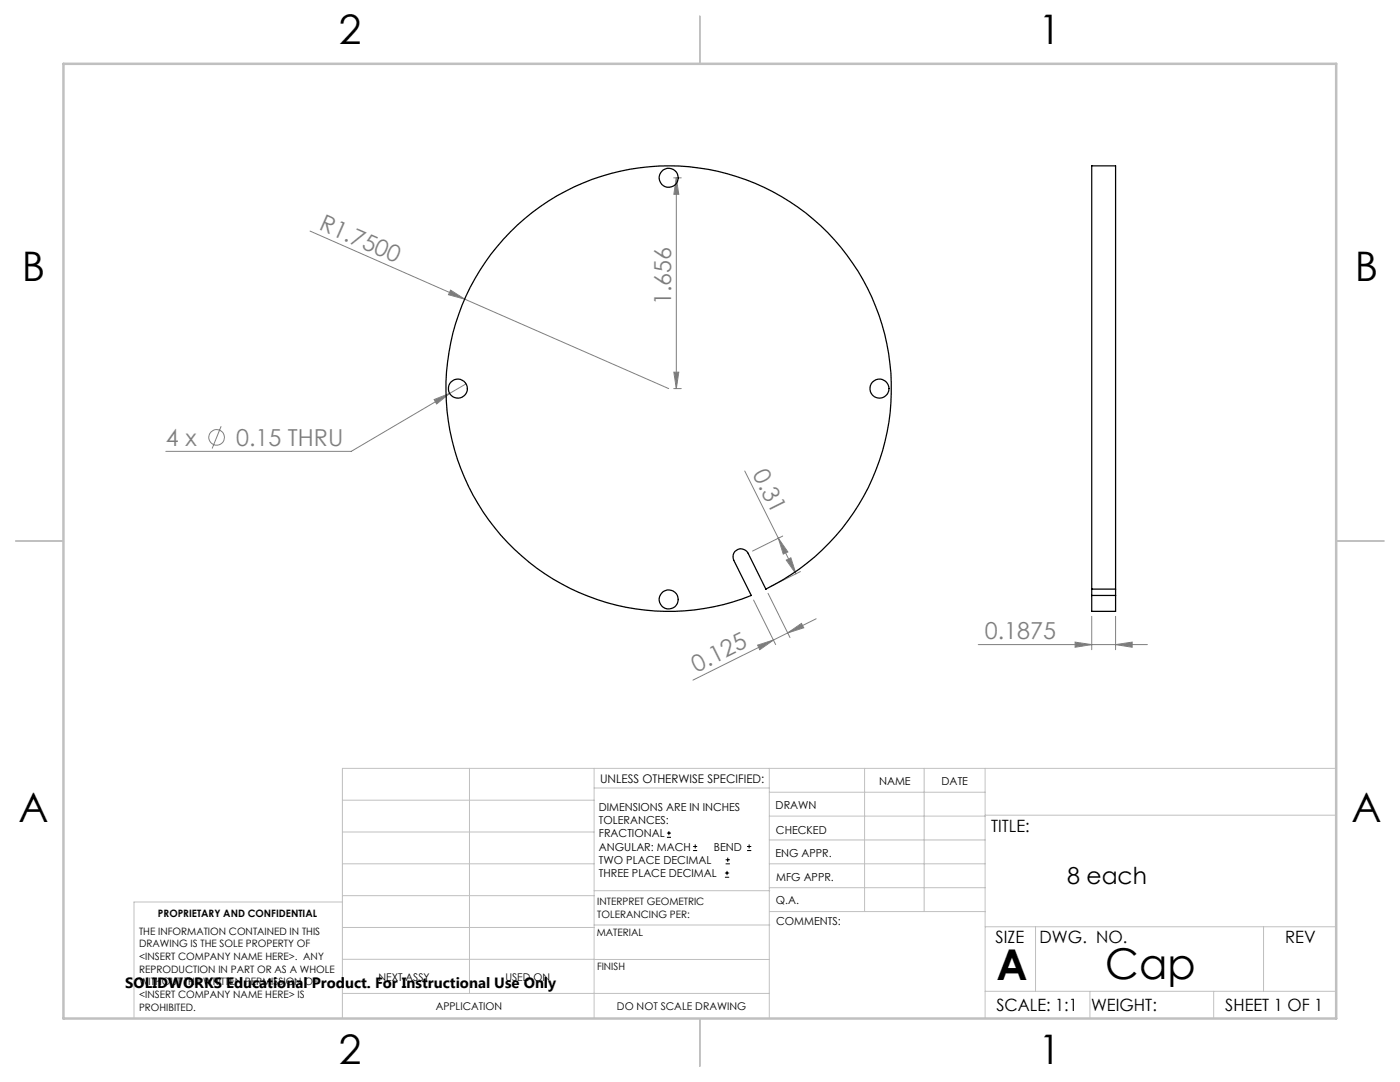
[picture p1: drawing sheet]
<svg xmlns="http://www.w3.org/2000/svg" width="279mm" height="216mm" viewBox="0 0 279 216" stroke-linecap="round" stroke-linejoin="round" font-family="sans-serif">
<g fill="none" stroke="#808080" stroke-width=".2">
<path d="M134.4 35.5h1.6M135 35.5l.5 3.3h-1zM135 35.5v42M61.9 46.1l30.8 13.6M89.9 57.9l2.8 1.8-3.2-.9zM92.7 59.7l40.8 17.8M86.6 79.7l3.1-1.2-2.6 2.1zM89.7 78.5l-19.6 11.6h-37M93 76.6l-3.3 1.9M134.4 77.5h1.6M134.5 74.3h1l-.5 3.2zM44.1 85.1l-1.8 4.4"/>
<path d="M148.6 94l6.7 13.4M150.4 119.7l4.4 8.9M153.3 118.4l4.4 8.8M155.3 107.4l1.9 2.7-.9 .5zM155.3 107.4l3.6 7.1M156.2 107l-6 3M156.9 111.8l.9-.5 1.1 3.2zM159.7 114.1l-6 3M151.2 128.7l3.2-1-2.8 1.9zM154.4 127.7l-16.1 8M157.2 126.3l-2.8 1.4M157.2 126.3l2.7-1.9 .5 .9z"/>
<path d="M162.9 123.5l-5.7 2.8M195.2 128.6h33.8M214.6 128.1l3.3 .5-3.3 .6zM217.9 123v6.6M222.6 128.6l3.4-.5v1.1zM222.6 123v6.6"/>
<circle cx="43.2" cy="87.3" r="1.56"/>
</g>
<g fill="none" stroke="#000" stroke-width=".2">
<path d="M133.1 167.1h.8M133.1 166.2h.8M133.5 165.8v.9M138.3 169.7h.8M138.3 168.9h.8M138.7 168.5v.8M144.7 175h.8M144.7 174.2h.8M144.8 172.4h.9M144.8 171.6h.9M145.1 173.8v.8M145.2 171.1v.9"/>
<path d="M149.1 169.7h.8M149.1 168.9h.8M149.5 168.5v.8"/>
</g>
<g fill="none" stroke="#c0c0c0" stroke-width=".2">
<path d="M68.3 159.7h50.3M93.7 153.3v44.9M118.6 153.3v49.9M118.6 157.2h34.9M153.5 153.3v49.9M153.5 158.1h43.1M172.5 153.3v28.6M184.4 153.3v28.6M196.6 153.3v49.9M266.7 153.3h-198.4v49.9M68.3 178.7h50.3M68.3 172.4h50.3"/>
<path d="M68.3 166h50.3M68.3 180h-41.6v23.2M118.6 177.7h35M153.5 167.6h43.1M153.5 162.8h43.1M153.5 172.4h43.1M153.5 177.1h43.1M196.6 162.7h70.1M68.3 198.2h85.2M68.3 191.4l85.2 .1M68.3 185.1h50.3M118.6 184.6h35"/>
<path d="M153.6 181.9h43M196.6 197.8h70.1M196.6 184.9h70.1M206.7 184.9v12.9M217.5 197.8v5.4M242.2 197.8v5.4M252.2 184.9v12.9"/>
</g>
<path d="M139.7 3.2v9.5M3.1 107.9h9.6M266.7 107.9h9.5M139.7 203.2v9.6" fill="none" stroke="#c0c0c0" stroke-width=".25"/>
<path d="M12.7 12.7h254v190.5h-254z" fill="none" stroke="#c0c0c0" stroke-width=".5"/>
<g fill="#808080">
<path d="M89.9 57.9l2.8 1.8-3.2-.9z"/>
<path d="M156.9 111.8l.9-.5 1.1 3.2zM155.3 107.4l1.9 2.7-.9 .5z"/>
<path d="M86.6 79.7l.5 .9 2.6-2.1zM214.6 128.1l3.3 .5-3.3 .6zM222.6 128.6l3.4-.5v1.1z"/>
<path d="M151.2 128.7l3.2-1-2.8 1.9zM157.2 126.3l2.7-1.9 .5 .9z"/>
<path d="M135 35.5l.5 3.3h-1zM134.5 74.3h1l-.5 3.2z"/>
</g>
<g fill="none" stroke="#000" stroke-width=".25">
<path d="M101.8 46.3a44.5 44.5 0 0 1 67.8 5.4 44.5 44.5 0 0 1-16.7 65.8l-3.6-7.1a1.59 1.59 0 0 0-2.1-.7 1.59 1.59 0 0 0-.8 2.1l3.5 7a44.4 44.4 0 0 1-53.5-16.7 44.4 44.4 0 0 1 5.4-55.8zM217.9 117.5v-84.4h4.7v84.4M217.9 118.8v3.2h4.7v-3.2M217.9 118.8h4.7M217.9 117.5h4.7M217.9 117.5v1.3M222.6 117.5v1.3"/>
<circle cx="133.5" cy="35.5" r="1.9"/>
<circle cx="91.4" cy="77.5" r="1.9"/>
<circle cx="175.5" cy="77.5" r="1.9"/>
<circle cx="133.5" cy="119.6" r="1.9"/>
</g>
<g font-size="8.5">
<text x="198.9" y="195.5">A</text>
<text x="220.6" y="195.4">Cap</text>
</g>
<g font-size="8.1">
<text x="67.6" y="8.9">2</text>
<text x="207.3" y="8.9">1</text>
<text x="4.4" y="56.2">B</text>
<text x="270.4" y="56.2">B</text>
<text x="3.7" y="164.1">A</text>
<text x="269.7" y="164.1">A</text>
<text x="67.6" y="212.4">2</text>
<text x="207.3" y="212.4">1</text>
</g>
<g font-size="4.7" fill="#808080">
<text x="63.5" y="45.7" transform="rotate(24 63.5 45.7)">R1.7500</text>
<text x="134" y="60.9" transform="rotate(-90 134 60.9)">1.656</text>
<text x="33.1" y="89">4 x</text>
<text x="47.1" y="89">0.15 THRU</text>
<text x="150.1" y="94.7" transform="rotate(64 150.1 94.7)">0.31</text>
<text x="196.6" y="127.6">0.1875</text>
<text x="139" y="134.2" transform="rotate(-26 139 134.2)">0.125</text>
</g>
<text font-size="4.7" x="213" y="176.3">8 each</text>
<g font-size="3.4">
<text x="197.8" y="166">TITLE:</text>
<text x="198.7" y="188.1">SIZE</text>
<text x="207.5" y="188.1">DWG. NO.</text>
<text x="256.5" y="188.2">REV</text>
<text x="198.8" y="201.7">SCALE: 1:1</text>
<text x="217.7" y="201.8">WEIGHT:</text>
<text x="244.5" y="201.7">SHEET 1 OF 1</text>
</g>
<text font-size="3" x="25" y="197.2">SOLIDWORKS Educational Product. For Instructional Use Only</text>
<text font-size="2.4" x="119.8" y="156.2">UNLESS OTHERWISE SPECIFIED:</text>
<g font-size="2.2">
<text x="119.5" y="161.8">DIMENSIONS ARE IN INCHES</text>
<text x="154.8" y="161.4">DRAWN</text>
<text x="175.4" y="156.6">NAME</text>
<text x="187.9" y="156.7">DATE</text>
<text x="119.5" y="164.4">TOLERANCES:</text>
<text x="119.5" y="167.1">FRACTIONAL</text>
<text x="154.9" y="166.3">CHECKED</text>
<text x="119.5" y="169.7">ANGULAR: MACH</text>
<text x="119.5" y="172.4">TWO PLACE DECIMAL</text>
<text x="142.5" y="169.7">BEND</text>
<text x="154.8" y="171">ENG APPR.</text>
<text x="119.5" y="175">THREE PLACE DECIMAL</text>
<text x="154.9" y="175.7">MFG APPR.</text>
<text x="154.9" y="180.4">Q.A.</text>
<text x="154.9" y="184.6">COMMENTS:</text>
</g>
<g font-size="2.1">
<text x="75.5" y="195.7">NEXT ASSY</text>
<text x="100.9" y="195.7">USED ON</text>
<text x="86.9" y="201.5">APPLICATION</text>
<text x="123.1" y="201.6">DO NOT SCALE DRAWING</text>
</g>
<g font-size="2">
<text x="31.5" y="182.9">PROPRIETARY AND CONFIDENTIAL</text>
<text x="119.2" y="180.6">INTERPRET GEOMETRIC</text>
<text x="119.2" y="183.1">TOLERANCING PER:</text>
<text x="27.8" y="186.5">THE INFORMATION CONTAINED IN THIS</text>
<text x="27.8" y="189">DRAWING IS THE SOLE PROPERTY OF</text>
<text x="27.8" y="191.6">&lt;INSERT COMPANY NAME HERE&gt;. ANY</text>
<text x="119.1" y="186.7">MATERIAL</text>
<text x="27.8" y="194.1">REPRODUCTION IN PART OR AS A WHOLE</text>
<text x="27.8" y="196.6">WITHOUT THE WRITTEN PERMISSION OF</text>
<text x="119.1" y="193.5">FINISH</text>
<text x="27.8" y="199.1">&lt;INSERT COMPANY NAME HERE&gt; IS</text>
<text x="27.8" y="201.7">PROHIBITED.</text>
</g>
</svg>
